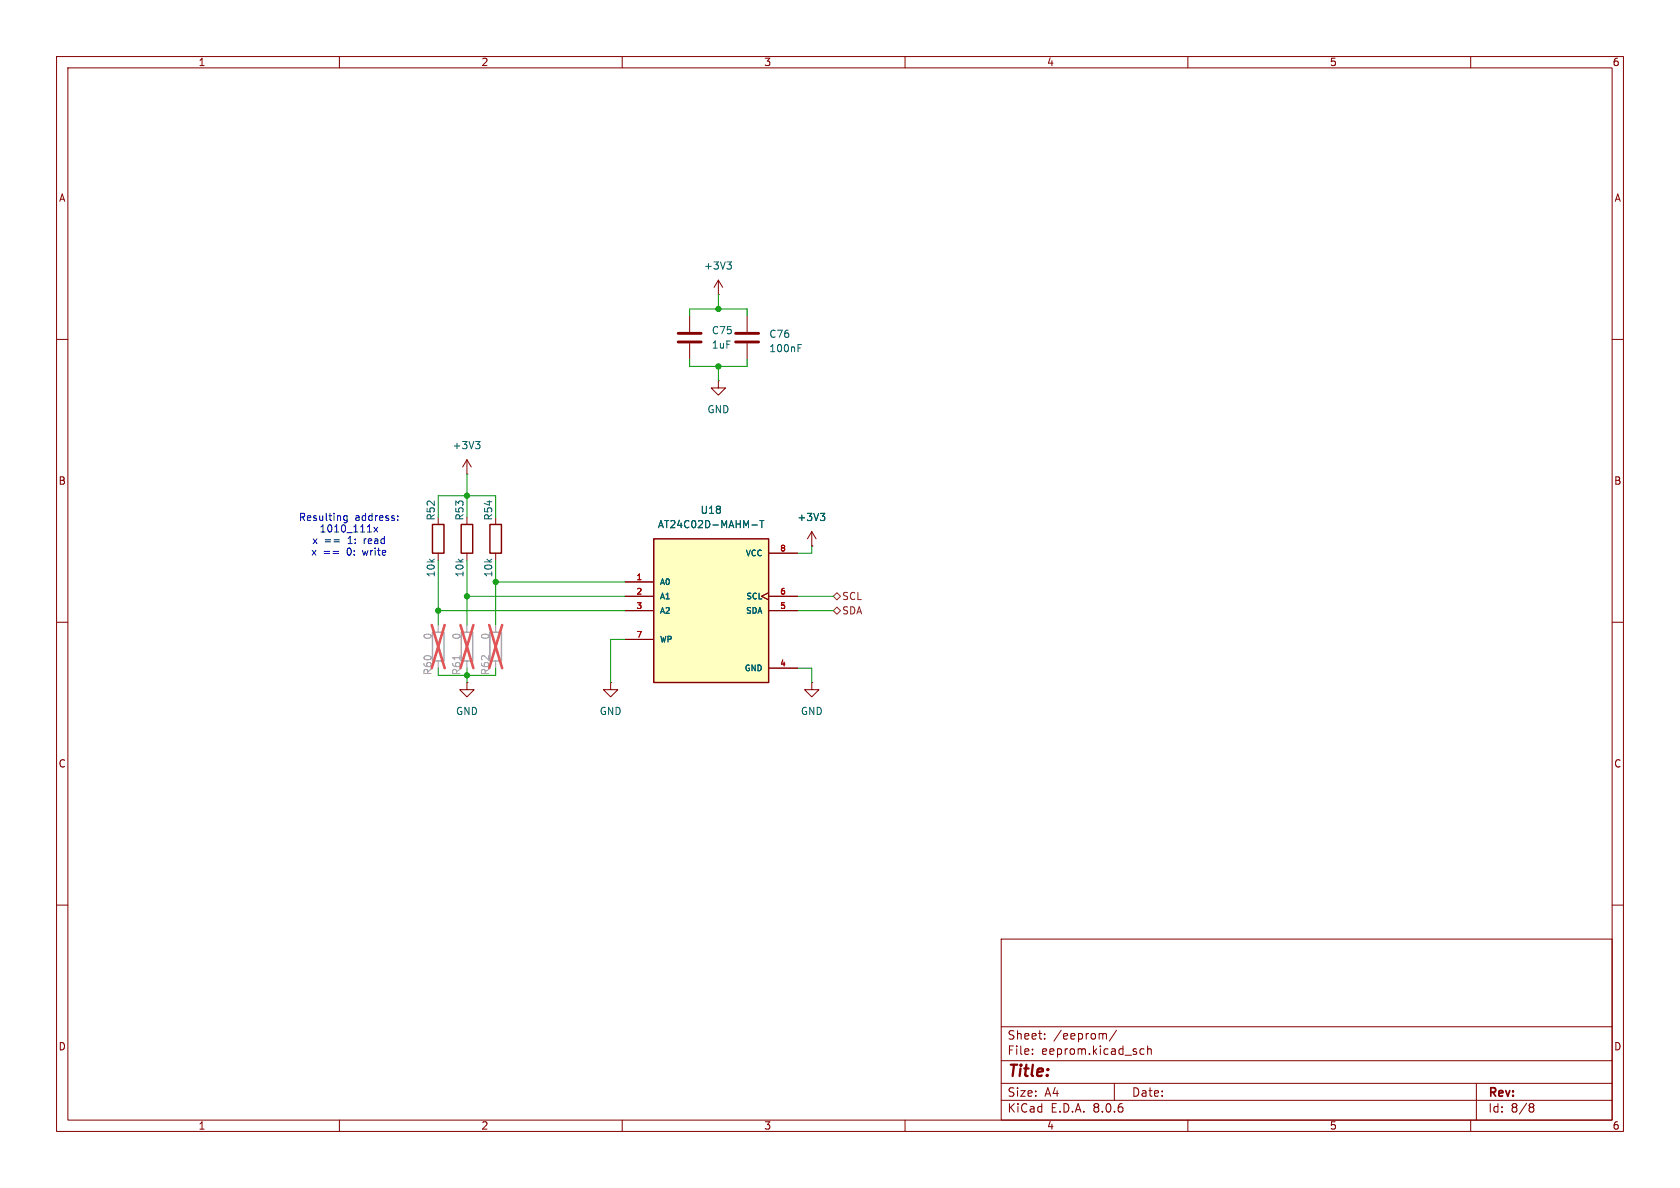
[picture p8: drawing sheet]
<svg xmlns="http://www.w3.org/2000/svg" width="297mm" height="210mm" viewBox="0 0 297 210" stroke-linecap="round" stroke-linejoin="round" font-family="sans-serif">
<g fill="none" stroke="#840000" stroke-width=".18">
<path d="M10 10h277v190h-277zM12 12h273v186h-273zM60 10v2M110 10v2M160 10v2M210 10v2M260 10v2M10 60h2M132.1 55.9v2.8M285 60h2M132.1 60.7v2.8M143.5 96.5h.1"/>
<path d="M143.5 94l-.8 1.3M143.5 94v2.5M143.5 94l.8 1.3M10 110h2M285 110h2M82.5 120.7v1.2h1.3l-1.3 1.3-1.2-1.3h1.2M82.5 120.7h.1M107.9 120.7v1.2h1.3l-1.3 1.3-1.2-1.3h1.2M107.9 120.7h.1M10 160h2M285 160h2M177 166h108v32h-108z"/>
<path d="M60 198v2M110 198v2M160 198v2M177 194.5h108M177 191.5h108M177 187.5h108M177 181.5h108M182.5 186.3v.1M182.5 185.5v.1M184.7 183.6v.1M184.7 182.8v.1M195.2 182.7l.3 .1 .1 .1v.8"/>
<path d="M197 191.5v3M197.4 182.1l-1.3 2M201.6 186.3l.2 .1 .4-.1M202.2 185.5l-.4-.1-.2 .1M202.9 185.5l.2-.1 .4 .1v.9M202.9 184.9v1.5M210 198v2M260 198v2M261 191.5v6.5M270.6 195.1h.3l.3 .3-.3 .3M270.6 195.7h.3M270.9 195.7l.2 .2 .1 .4-.3 .3h-.3"/>
</g>
<path d="M76.5 111.8h2v5h-2zM81.5 111.8h2.1v5h-2.1zM86.6 111.8h2v5h-2z" fill="none" stroke="#a1a1a1" stroke-width=".25"/>
<path d="M77.5 110.5v1.3M77.5 116.8v1.3M82.5 110.5v1.3M82.5 116.8v1.3M87.6 110.5v1.3M87.6 116.8v1.3" fill="none" stroke="#a1a1a1" stroke-width=".18"/>
<path d="M76.3 110.5l2.3 7.6M78.6 110.5l-2.3 7.6M81.4 110.5l2.3 7.6M83.7 110.5l-2.3 7.6M86.5 110.5l2.3 7.6M88.8 110.5l-2.3 7.6" fill="none" stroke="#e65255" stroke-width=".46"/>
<path d="M81.3 115.9v.7" fill="none" stroke="#989898" stroke-width=".18"/>
<path d="M130 58.9h4.1M130 60.5h4.1" fill="none" stroke="#840000" stroke-width=".51"/>
<path d="M141.1 61.5h.4M141.1 60.9h.6M145 90.7h.8l-.4 .5M145.6 91.2l.2 .3v.3l-.2 .2" fill="none" stroke="#006464" stroke-width=".18"/>
<path d="M115.6 95.3h20.3v25.4h-20.3z" fill="#ffffc2"/>
<path d="M76.5 92.7h2v5.1h-2zM81.5 92.7h2.1v5.1h-2.1zM86.6 92.7h2v5.1h-2zM115.6 95.3h20.3v25.4h-20.3z" fill="none" stroke="#840000" stroke-width=".25"/>
<g fill="none" stroke="#840000" stroke-width=".18">
<path d="M121.9 55.9v2.8M127 52.1h.1M127 49.5l-.8 1.3M127 49.5v2.6M127 49.5l.8 1.3M121.9 60.7v2.8M127 67.3v1.3h1.3l-1.3 1.3-1.3-1.3h1.3M127 67.3h.1M77.5 91.4v1.3M77.5 97.8v1.3M82.5 83.8h.1M82.5 81.3l-.7 1.3"/>
<path d="M82.5 81.3v2.5M82.5 91.4v1.3M82.5 97.8v1.3M82.5 81.3l.8 1.3M87.6 91.4v1.3M87.6 97.8v1.3M135.9 97.8h5.1M143.5 96.5h.1M110.5 102.9h5.1M110.5 105.4h5.1M110.5 108h5.1M110.5 113h5.1"/>
<path d="M135.9 104.8l-1.3 .6 1.3 .6M135.9 105.4h5.1M135.9 108h5.1M135.9 118.1h5.1M143.5 120.7v1.2h1.3l-1.3 1.3-1.3-1.3h1.3M143.5 120.7h.1"/>
</g>
<path d="M128.5 46.3h.8l-.4 .5M129.1 46.8l.2 .2v.3l-.2 .3M84.1 78h.7l-.4 .5M84.6 78.5l.2 .3v.3l-.2 .2M132.9 92.8h1M134.3 92h.7M134.7 92v1.3M145 90.7h.8l-.4 .5M145.6 91.2l.2 .3v.3l-.2 .2" fill="none" stroke="#006464" stroke-width=".18"/>
<path d="M119.9 58.9h4.1M119.9 60.5h4.1" fill="none" stroke="#840000" stroke-width=".51"/>
<path d="M147.3 105.4l.7-.6 .6 .6-.6 .6zM147.3 108l.7-.7 .6 .7-.6 .6z" fill="none" stroke="#725600" stroke-width=".18"/>
<path d="M58.9 97.5h.9M58.9 97.8h.9M59.1 95.4h.9M59.1 95.8h.9M61.4 91.2v1l-.3 .2h-.3M61.4 91.2h-.4l-.2 .2 .1 .5h.5M66.1 93.2l.7 .8M66.8 93.2l-.7 .8M70.3 91.9v.1M70.3 91.2v.1" fill="none" stroke="#0000c2" stroke-width=".18"/>
<g fill="none" stroke="#009600" stroke-width=".18">
<path d="M121.9 55.9v-1.3h10.2v1.3M127 52.1v2.5M121.9 63.5v1.3h10.2v-1.3M127 64.8v2.5M77.5 91.4v-3.8h10.1v3.8M77.5 99.1v11.4M82.5 83.8v7.6M82.5 99.1v11.4M87.6 99.1v11.4M143.5 96.5v1.3h-2.5M77.5 118.1v1.3h10.1v-1.3M77.5 108h33"/>
<path d="M82.5 105.4h28M82.5 118.1v2.6M87.6 102.9h22.9M110.5 113h-2.6v7.7M141 105.4h6.3M141 118.1h2.5v2.6M141 108h6.3"/>
</g>
<g fill="#009600" stroke="#009600" stroke-width=".18">
<circle cx="82.5" cy="87.6" r=".46"/>
<circle cx="127" cy="64.8" r=".46"/>
<circle cx="127" cy="54.6" r=".46"/>
<circle cx="82.5" cy="105.4" r=".46"/>
<circle cx="77.5" cy="108" r=".46"/>
<circle cx="87.6" cy="102.9" r=".46"/>
<circle cx="82.5" cy="119.4" r=".46"/>
</g>
<text font-size="2.8" fill="#840000" x="178" y="190.9">Title:</text>
<g font-size="2.1" fill="#840000">
<text x="178" y="184">Sheet:</text>
<text x="186.2" y="184">/eeprom/</text>
<text x="178" y="186.7">File:</text>
<text x="184.1" y="186.7">eeprom.kicad_sch</text>
<text x="178" y="196.9">KiCad</text>
<text x="178" y="194.1">Size:</text>
<text x="184.7" y="194.1">A4</text>
<text x="185.7" y="196.9">E.D.A.</text>
<text x="193.3" y="196.9">8.0.6</text>
<text x="200" y="194.1">Date:</text>
<text x="263" y="194.3">Rev:</text>
<text x="263" y="196.9">Id:</text>
<text x="267.1" y="196.9">8/8</text>
</g>
<g font-size="1.8" fill="#840000">
<text x="35" y="11.9">1</text>
<text x="85" y="11.9">2</text>
<text x="135" y="11.9">3</text>
<text x="185" y="11.9">4</text>
<text x="235" y="11.9">5</text>
<text x="285" y="11.9">6</text>
<text x="10.3" y="35.9">A</text>
<text x="285.3" y="35.9">A</text>
<text x="10.3" y="85.9">B</text>
<text x="285.3" y="85.9">B</text>
<text x="10.3" y="135.9">C</text>
<text x="285.3" y="135.9">C</text>
<text x="10.3" y="185.9">D</text>
<text x="285.3" y="185.9">D</text>
<text x="35" y="199.9">1</text>
<text x="85" y="199.9">2</text>
<text x="135" y="199.9">3</text>
<text x="185" y="199.9">4</text>
<text x="235" y="199.9">5</text>
<text x="285" y="199.9">6</text>
</g>
<g font-size="1.8" fill="#006464">
<text x="124.4" y="47.9">+3V3</text>
<text x="125.7" y="59.3">C75</text>
<text x="135.9" y="59.9">C76</text>
<text x="125.7" y="61.8">1uF</text>
<text x="135.9" y="62.5">100nF</text>
<text x="125" y="73.3">GND</text>
<text x="79.9" y="79.6">+3V3</text>
<text x="77.1" y="92.1" transform="rotate(-90 77.1 92.1)">R52</text>
<text x="82.1" y="92.1" transform="rotate(-90 82.1 92.1)">R53</text>
<text x="87.2" y="92.1" transform="rotate(-90 87.2 92.1)">R54</text>
<text x="116.2" y="93.6">AT24C02D-MAHM-T</text>
<text x="123.8" y="91">U18</text>
<text x="140.9" y="92.3">+3V3</text>
<text x="77.1" y="102.2" transform="rotate(-90 77.1 102.2)">10k</text>
<text x="82.1" y="102.2" transform="rotate(-90 82.1 102.2)">10k</text>
<text x="87.2" y="102.2" transform="rotate(-90 87.2 102.2)">10k</text>
<text x="80.5" y="126.6">GND</text>
<text x="105.9" y="126.6">GND</text>
<text x="141.5" y="126.6">GND</text>
</g>
<g font-size="1.8" fill="#0000c2">
<text x="52.7" y="92.3">Resulting</text>
<text x="56.4" y="94.3">1010_111x</text>
<text x="62.7" y="92.3">address:</text>
<text x="54.9" y="98.4">x</text>
<text x="55.1" y="96.4">x</text>
<text x="57.1" y="98.4">==</text>
<text x="57.3" y="96.4">==</text>
<text x="61.4" y="98.4">0:</text>
<text x="61.6" y="96.4">1:</text>
<text x="64.4" y="98.4">write</text>
<text x="64.6" y="96.4">read</text>
</g>
<g font-size="1.8" fill="#725600">
<text x="148.8" y="106.3">SCL</text>
<text x="148.8" y="108.8">SDA</text>
</g>
<g font-size="1.8" fill="#989898">
<text x="76.5" y="113.2" transform="rotate(-90 76.5 113.2)">0</text>
<text x="81.6" y="113.2" transform="rotate(-90 81.6 113.2)">0</text>
<text x="86.7" y="113.2" transform="rotate(-90 86.7 113.2)">0</text>
<text x="76.5" y="119.5" transform="rotate(-90 76.5 119.5)">R60</text>
<text x="81.6" y="119.5" transform="rotate(-90 81.6 119.5)">R61</text>
<text x="86.7" y="119.5" transform="rotate(-90 86.7 119.5)">R62</text>
</g>
<g font-size="1.4" fill="#006464">
<text x="131.7" y="98.5">VCC</text>
<text x="116.6" y="103.6">A0</text>
<text x="116.6" y="106.1">A1</text>
<text x="131.8" y="106.1">SCL</text>
<text x="116.6" y="108.7">A2</text>
<text x="116.6" y="113.8">WP</text>
<text x="131.8" y="108.7">SDA</text>
<text x="131.5" y="118.8">GND</text>
</g>
<g font-size="1.4" fill="#a90000">
<text x="137.8" y="97.5">8</text>
<text x="112.4" y="102.6">1</text>
<text x="112.4" y="105.2">2</text>
<text x="112.4" y="107.7">3</text>
<text x="137.8" y="107.7">5</text>
<text x="137.8" y="105.2">6</text>
<text x="112.4" y="112.8">7</text>
<text x="137.8" y="117.9">4</text>
</g>
</svg>
